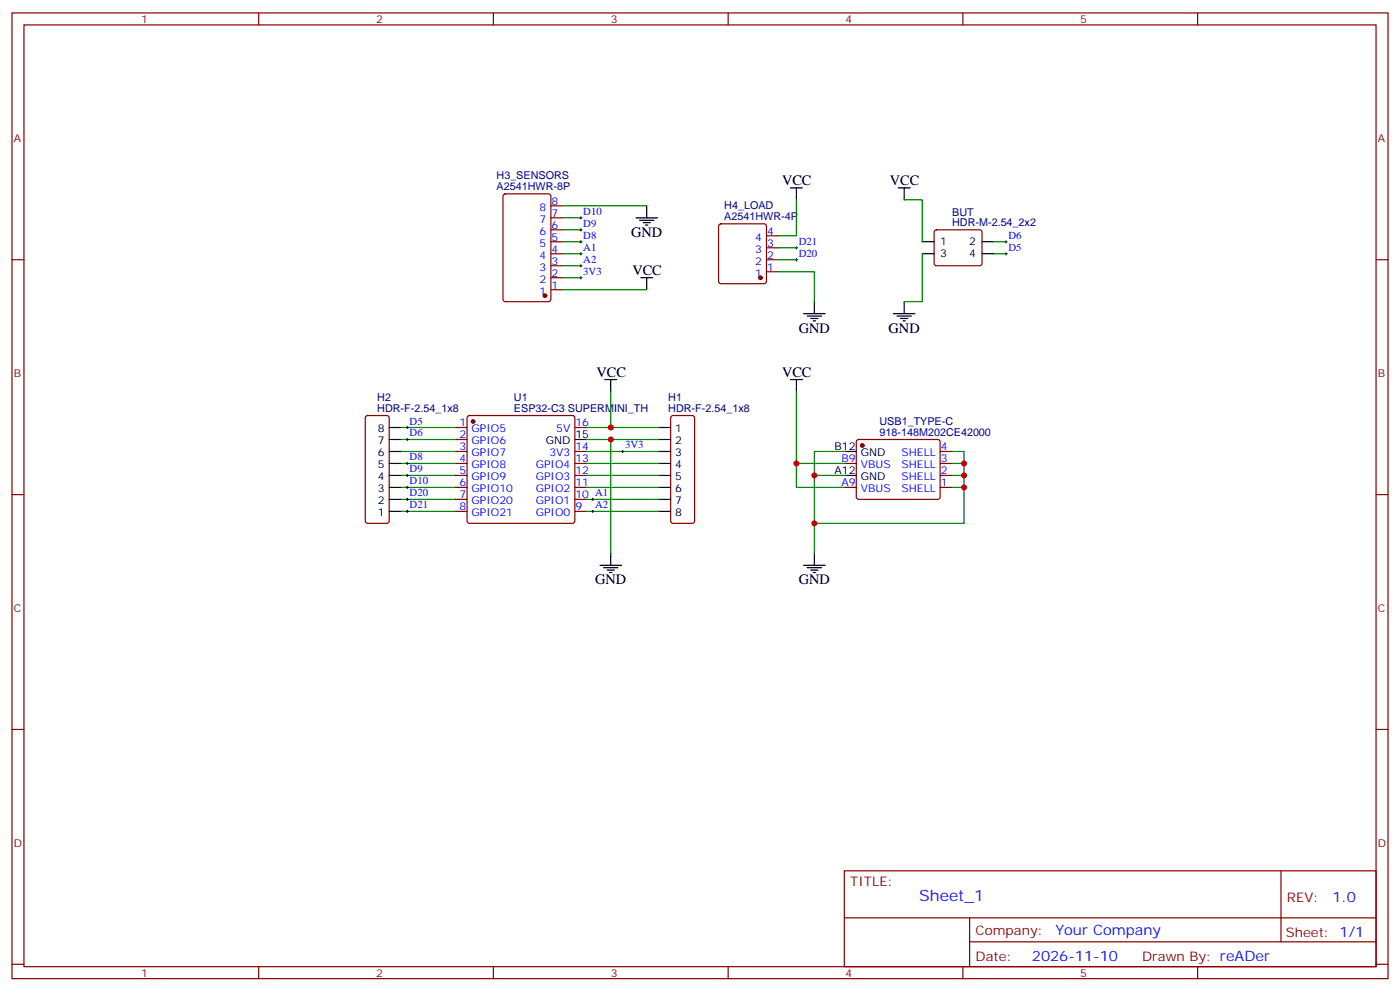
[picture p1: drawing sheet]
<svg xmlns="http://www.w3.org/2000/svg" width="412mm" height="292mm" viewBox="0 0 412 292" stroke-linecap="round" stroke-linejoin="round" font-family="sans-serif">
<g fill="none" stroke="#870000" stroke-width=".35">
<path d="M3.5 3.8h405.4v284.3h-405.4zM7.1 7.3h398.2v277.3h-398.2zM76.2 3.8v3.5M145.3 3.8v3.5M214.5 3.8v3.5M283.6 3.8v3.5M352.8 3.8v3.5M148.4 57.3l.5-.2h12.7l.6 .4 .1 30.6-.5 .7h-12.9l-.7-.4v-30.6zM3.5 76.5h3.6M162.3 78.2h3.5M162.3 74.7h3.5M162.3 71.2h3.5"/>
<path d="M162.3 67.7h3.5M162.3 64.1h3.5M162.3 60.6h3.5M211.9 66.1l.5-.2h12.7l.5 .2 .2 .5v16.2l-.3 .5-.4 .2h-12.7l-.5-.2-.2-.5v-16.2zM225.8 76.5h3.5M225.8 73h3.5M225.8 69.4h3.5M275.4 67.9l.5-.2h12.7l.5 .2 .2 .5-.1 9.4-.6 .4h-13l-.4-.7v-9.1zM405.3 76.5h3.6M162.3 85.3h3.5M162.3 81.8h3.5M225.8 80h3.5"/>
<path d="M107.8 122.5l.5-.2h5.6l.5 .2 .3 .5v30.4l-.3 .5-.5 .2h-5.6l-.5-.2-.2-.5v-30.4zM134.1 125.9h3.5M134.1 132.9h3.5M134.1 136.5h3.5M134.1 140h3.5M134.1 129.4h3.5M137.8 122.5l.5-.2h30.3l.5 .2 .2 .5v30.4l-.2 .5-.5 .2h-30.3l-.5-.2-.2-.5v-30.4zM169.3 125.9h3.6M169.3 132.9h3.6M169.3 136.5h3.6M169.3 140h3.6M197.8 122.5l.5-.2h5.6l.5 .2 .2 .5v30.4l-.2 .5-.5 .2h-5.6l-.5-.2-.2-.5v-30.4z"/>
<path d="M248.7 136.5h3.5M252.5 129.6l.4-.2h23.3l.5 .2 .2 .5v16.5l-.7 .4h-23.5l-.5-.7v-16.2zM276.9 132.9h3.6M276.9 136.5h3.6M276.9 140h3.6M3.5 145.6h3.6M134.1 143.5h3.5M134.1 147h3.5M134.1 150.6h3.5M169.3 143.5h3.6M169.3 147h3.6M169.3 150.6h3.6"/>
<path d="M248.7 143.5h3.5M276.9 143.5h3.6M405.3 145.6h3.6M3.5 214.8h3.6M405.3 214.8h3.6M248.7 256.4h156.6v28.2h-156.6zM377.3 256.4v20.9M248.7 270.2h156.5M285.6 277.3h119.6M285.6 270.2v14.2M3.5 283.9h3.6M76.2 284.6v3.5"/>
<path d="M145.3 284.6v3.5M214.5 284.6v3.5M283.6 284.6v3.5M352.8 284.6v3.5M405.3 283.9h3.6"/>
</g>
<g fill="none" stroke="#000" stroke-width=".35">
<path d="M232.8 55.3h3.6M234.6 55.3v3.5M264.6 55.3h3.5M266.3 55.3v3.5M187.3 64.1h6.4M188.4 64.8h4.2M189.4 65.5h2.2M190.1 66.3h.8M190.5 60.6v3.5M271.6 71.2h3.6M271.6 74.7h3.6M289.3 71.2h3.5"/>
<path d="M289.3 74.7h3.5M188.7 81.8h3.6M190.5 81.8v3.5M236.7 92.4h6.4M237.8 93.1h4.2M238.8 93.8h2.1M239.5 94.5h.7M239.9 88.8v3.6M263.2 92.4h6.3M264.2 93.1h4.3M265.3 93.8h2.1M266 94.5h.7"/>
<path d="M266.3 88.8v3.6M178.2 111.8h3.5M179.9 111.8v3.5M232.8 111.8h3.6M234.6 111.8v3.5M114.7 129.4h3.5M114.7 132.9h3.5M114.7 140h3.5M114.7 125.9h3.5M114.7 136.5h3.5M169.3 129.4h3.6M194 129.4h3.6"/>
<path d="M194 132.9h3.6M194 140h3.6M194 125.9h3.6M194 136.5h3.6M248.7 132.9h3.5M248.7 140h3.5M114.7 143.5h3.5M114.7 147h3.5M114.7 150.6h3.5M194 143.5h3.6M194 147h3.6M194 150.6h3.6"/>
<path d="M176.7 166.4h6.4M177.8 167.1h4.2M178.9 167.9h2.1M179.6 168.6h.7M179.9 162.9v3.5M236.7 166.4h6.4M237.8 167.1h4.2M238.8 167.9h2.1M239.5 168.6h.7M239.9 162.9v3.5"/>
</g>
<g fill="#870000" stroke="#870000" stroke-width=".35">
<circle cx="139.3" cy="124.1" r=".53"/>
<circle cx="254" cy="131.2" r=".53"/>
<circle cx="160.5" cy="87.1" r=".53"/>
<circle cx="224" cy="81.8" r=".53"/>
</g>
<g fill="none" stroke="#008700" stroke-width=".35">
<path d="M234.6 58.8v10.6h-5.3M266.3 58.8h5.3v12.4M165.8 64.1h5.3M165.8 67.7h5.3M165.8 71.2h5.3M165.8 60.6h24.7M165.8 74.7h5.3M165.8 78.2h5.3M229.3 73h5.3M229.3 76.5h5.3M271.6 74.7v14.1h-5.3M292.8 71.2h3.5"/>
<path d="M292.8 74.7h3.5M165.8 81.8h5.3M165.8 85.3h24.7M229.3 80h10.6v8.8M179.9 115.3v10.6h-7M234.6 115.3v28.2h14.1M118.2 136.5h15.9M118.2 140h15.9M118.2 125.9h15.9M118.2 129.4h15.9M118.2 132.9h15.9M172.9 129.4h7v33.5"/>
<path d="M172.9 136.5h21.1M172.9 140h21.1M172.9 132.9h21.1M179.9 125.9h14.1M179.9 129.4h14.1M234.6 136.5h14.1M239.9 140v22.9M248.7 132.9h-8.8v7.1h8.8M280.5 132.9h3.5v10.6h-3.5M280.5 136.5h3.5M280.5 140h3.5M118.2 143.5h15.9"/>
<path d="M118.2 147h15.9M118.2 150.6h15.9M172.9 143.5h21.1M172.9 147h21.1M172.9 150.6h21.1M284 143.5v10.6h-44.1"/>
</g>
<g fill="none" stroke="#000" stroke-width=".29">
<path d="M170.7 74.7h.7M170.7 78.2h.7M170.7 71.2h.7M170.7 67.7h.7M170.7 64.1h.7M171.1 63.8v.7M171.1 67.3v.7M171.1 70.8v.7M171.1 74.4v.7M171.1 77.9v.7M234.2 76.5h.7M234.2 73h.7"/>
<path d="M234.6 72.6v.7M234.6 76.1v.7M296 74.7h.7M296 71.2h.7M296.3 70.8v.7M296.3 74.4v.7M170.7 81.8h.7M171.1 81.4v.7M119.6 140h.7M119.6 136.5h.7M119.6 125.9h.7M119.6 129.4h.7"/>
<path d="M119.9 125.5v.7M119.9 129v.8M119.9 136.1v.7M119.9 139.6v.7M183.1 132.9h.7M183.4 132.6v.7M119.6 150.6h.7M119.6 147h.7M119.6 143.5h.7M119.9 143.2v.7M119.9 146.7v.7M119.9 150.2v.7"/>
<path d="M174.3 150.6h.7M174.3 147h.7M174.6 146.7v.7M174.6 150.2v.7"/>
</g>
<g fill="#c00">
<circle cx="239.9" cy="140" r=".88"/>
<circle cx="234.6" cy="136.5" r=".88"/>
<circle cx="284" cy="140" r=".88"/>
<circle cx="284" cy="136.5" r=".88"/>
<circle cx="239.9" cy="154.1" r=".88"/>
<circle cx="284" cy="143.5" r=".88"/>
<circle cx="179.9" cy="125.9" r=".88"/>
<circle cx="179.9" cy="129.4" r=".88"/>
</g>
<text font-size="4.6" fill="#00f" x="270.8" y="265.4">Sheet_1</text>
<g font-size="4.2">
<text x="230.4" y="54.6">VCC</text>
<text x="262.1" y="54.6">VCC</text>
<text x="185.9" y="69.8">GND</text>
<text x="186.3" y="81.1">VCC</text>
<text x="235.3" y="98">GND</text>
<text x="261.8" y="98">GND</text>
<text x="175.7" y="111.1">VCC</text>
<text x="230.4" y="111.1">VCC</text>
<text x="175.3" y="172.1">GND</text>
<text x="235.3" y="172.1">GND</text>
</g>
<g font-size="4.2" fill="#00f">
<text x="392.5" y="265.7">1.0</text>
<text x="310.9" y="275.2">Your Company</text>
<text x="304" y="283">2026-11-10</text>
</g>
<g font-size="3.9" fill="#800">
<text x="250.5" y="261">TITLE:</text>
<text x="379.1" y="265.7">REV:</text>
<text x="287.4" y="275.2">Company:</text>
<text x="378.7" y="275.8">Sheet: 1/1</text>
<text x="287.4" y="282.9">Date:</text>
<text x="336.4" y="282.9">Drawn By: reADer</text>
</g>
<g font-size="3.2" fill="#800">
<text x="41.6" y="6.8">1</text>
<text x="110.8" y="6.8">2</text>
<text x="179.9" y="6.8">3</text>
<text x="249.1" y="6.8">4</text>
<text x="318.2" y="6.8">5</text>
<text x="4.1" y="41.9">A</text>
<text x="405.9" y="41.9">A</text>
<text x="4.1" y="111.1">B</text>
<text x="405.9" y="111.1">B</text>
<text x="4.1" y="180.2">C</text>
<text x="405.9" y="180.2">C</text>
<text x="4.1" y="249.3">D</text>
<text x="405.9" y="249.3">D</text>
<text x="41.6" y="287.6">1</text>
<text x="110.8" y="287.6">2</text>
<text x="179.9" y="287.6">3</text>
<text x="249.1" y="287.6">4</text>
<text x="318.2" y="287.6">5</text>
</g>
<g font-size="3.2" fill="#000080">
<text x="146.3" y="52.7">H3_SENSORS</text>
<text x="146.3" y="56">A2541HWR-8P</text>
<text x="213.3" y="64.8">A2541HWR-4P</text>
<text x="213.3" y="61.5">H4_LOAD</text>
<text x="280.5" y="63.5">BUT</text>
<text x="280.5" y="66.6">HDR-M-2.54_2x2</text>
<text x="111.1" y="118.2">H2</text>
<text x="151.4" y="118">U1</text>
<text x="196.9" y="118.2">H1</text>
<text x="111.1" y="121.3">HDR-F-2.54_1x8</text>
<text x="151.4" y="121.2">ESP32-C3 SUPERMINI_TH</text>
<text x="196.9" y="121.3">HDR-F-2.54_1x8</text>
<text x="259.1" y="125.1">USB1_TYPE-C</text>
<text x="259.1" y="128.2">918-148M202CE42000</text>
</g>
<g font-size="3.2" fill="#00f">
<text x="159" y="65.5">7</text>
<text x="159" y="62">8</text>
<text x="162.5" y="63.8">7</text>
<text x="162.5" y="60.3">8</text>
<text x="171.8" y="63.3">D10</text>
<text x="159" y="69.1">6</text>
<text x="162.5" y="70.8">5</text>
<text x="162.5" y="67.3">6</text>
<text x="171.8" y="70.3">D8</text>
<text x="171.8" y="66.8">D9</text>
<text x="222.5" y="70.8">4</text>
<text x="226" y="69.1">4</text>
<text x="297" y="70.3">D6</text>
<text x="159" y="76.1">4</text>
<text x="159" y="72.6">5</text>
<text x="162.5" y="77.9">3</text>
<text x="162.5" y="74.4">4</text>
<text x="171.8" y="73.8">A1</text>
<text x="171.8" y="77.4">A2</text>
<text x="222.5" y="77.9">2</text>
<text x="222.5" y="74.4">3</text>
<text x="226" y="76.1">2</text>
<text x="226" y="72.6">3</text>
<text x="235.3" y="75.6">D20</text>
<text x="235.3" y="72.1">D21</text>
<text x="297" y="73.8">D5</text>
<text x="159" y="83.2">2</text>
<text x="159" y="79.7">3</text>
<text x="162.5" y="81.4">2</text>
<text x="171.8" y="80.9">3V3</text>
<text x="222.5" y="81.4">1</text>
<text x="226" y="79.7">1</text>
<text x="159" y="86.7">1</text>
<text x="162.5" y="84.9">1</text>
<text x="120.6" y="125">D5</text>
<text x="135.4" y="125.5">1</text>
<text x="169.5" y="125.5">16</text>
<text x="120.6" y="128.5">D6</text>
<text x="135.4" y="129">2</text>
<text x="138.9" y="130.8">GPIO6</text>
<text x="138.9" y="127.3">GPIO5</text>
<text x="163.8" y="127.3">5V</text>
<text x="120.6" y="135.6">D8</text>
<text x="135.4" y="136.1">4</text>
<text x="135.4" y="132.6">3</text>
<text x="138.9" y="137.9">GPIO8</text>
<text x="138.9" y="134.3">GPIO7</text>
<text x="157.8" y="137.9">GPIO4</text>
<text x="161.8" y="134.3">3V3</text>
<text x="169.5" y="132.6">14</text>
<text x="169.5" y="136.1">13</text>
<text x="184.1" y="132">3V3</text>
<text x="247.9" y="136.1">B9</text>
<text x="253.5" y="137.9">VBUS</text>
<text x="265.5" y="137.9">SHELL</text>
<text x="265.5" y="134.3">SHELL</text>
<text x="277.1" y="136.1">3</text>
<text x="277.1" y="132.6">4</text>
<text x="120.6" y="142.6">D10</text>
<text x="120.6" y="139.1">D9</text>
<text x="135.4" y="143.2">6</text>
<text x="135.4" y="139.6">5</text>
<text x="138.9" y="141.4">GPIO9</text>
<text x="157.8" y="141.4">GPIO3</text>
<text x="169.5" y="139.6">12</text>
<text x="169.5" y="143.2">11</text>
<text x="247.9" y="143.2">A9</text>
<text x="265.5" y="141.4">SHELL</text>
<text x="277.1" y="143.2">1</text>
<text x="277.1" y="139.6">2</text>
<text x="120.6" y="149.7">D21</text>
<text x="120.6" y="146.2">D20</text>
<text x="135.4" y="146.7">7</text>
<text x="138.9" y="148.4">GPIO20</text>
<text x="138.9" y="144.9">GPIO10</text>
<text x="157.8" y="144.9">GPIO2</text>
<text x="157.8" y="148.4">GPIO1</text>
<text x="169.5" y="146.7">10 A1</text>
<text x="175.3" y="149.7">A2</text>
<text x="253.5" y="144.9">VBUS</text>
<text x="265.5" y="144.9">SHELL</text>
<text x="135.4" y="150.2">8</text>
<text x="138.9" y="152">GPIO21</text>
<text x="157.8" y="152">GPIO0</text>
<text x="169.5" y="150.2">9</text>
</g>
<g font-size="3.2">
<text x="276.9" y="72.2">1</text>
<text x="276.9" y="75.8">3</text>
<text x="285.5" y="72.2">2</text>
<text x="285.5" y="75.8">4</text>
<text x="111.3" y="130.8">7</text>
<text x="111.3" y="127.3">8</text>
<text x="160.7" y="130.8">GND</text>
<text x="169.5" y="129">15</text>
<text x="198.9" y="127.3">1</text>
<text x="198.9" y="130.8">2</text>
<text x="111.3" y="137.9">5</text>
<text x="111.3" y="134.3">6</text>
<text x="198.9" y="134.3">3</text>
<text x="198.9" y="137.9">4</text>
<text x="245.9" y="132.6">B12</text>
<text x="253.5" y="134.3">GND</text>
<text x="111.3" y="141.4">4</text>
<text x="198.9" y="141.4">5</text>
<text x="245.9" y="139.6">A12</text>
<text x="253.5" y="141.4">GND</text>
<text x="111.3" y="148.4">2</text>
<text x="111.3" y="144.9">3</text>
<text x="198.9" y="144.9">6</text>
<text x="198.9" y="148.4">7</text>
<text x="111.3" y="152">1</text>
<text x="198.9" y="152">8</text>
</g>
</svg>
